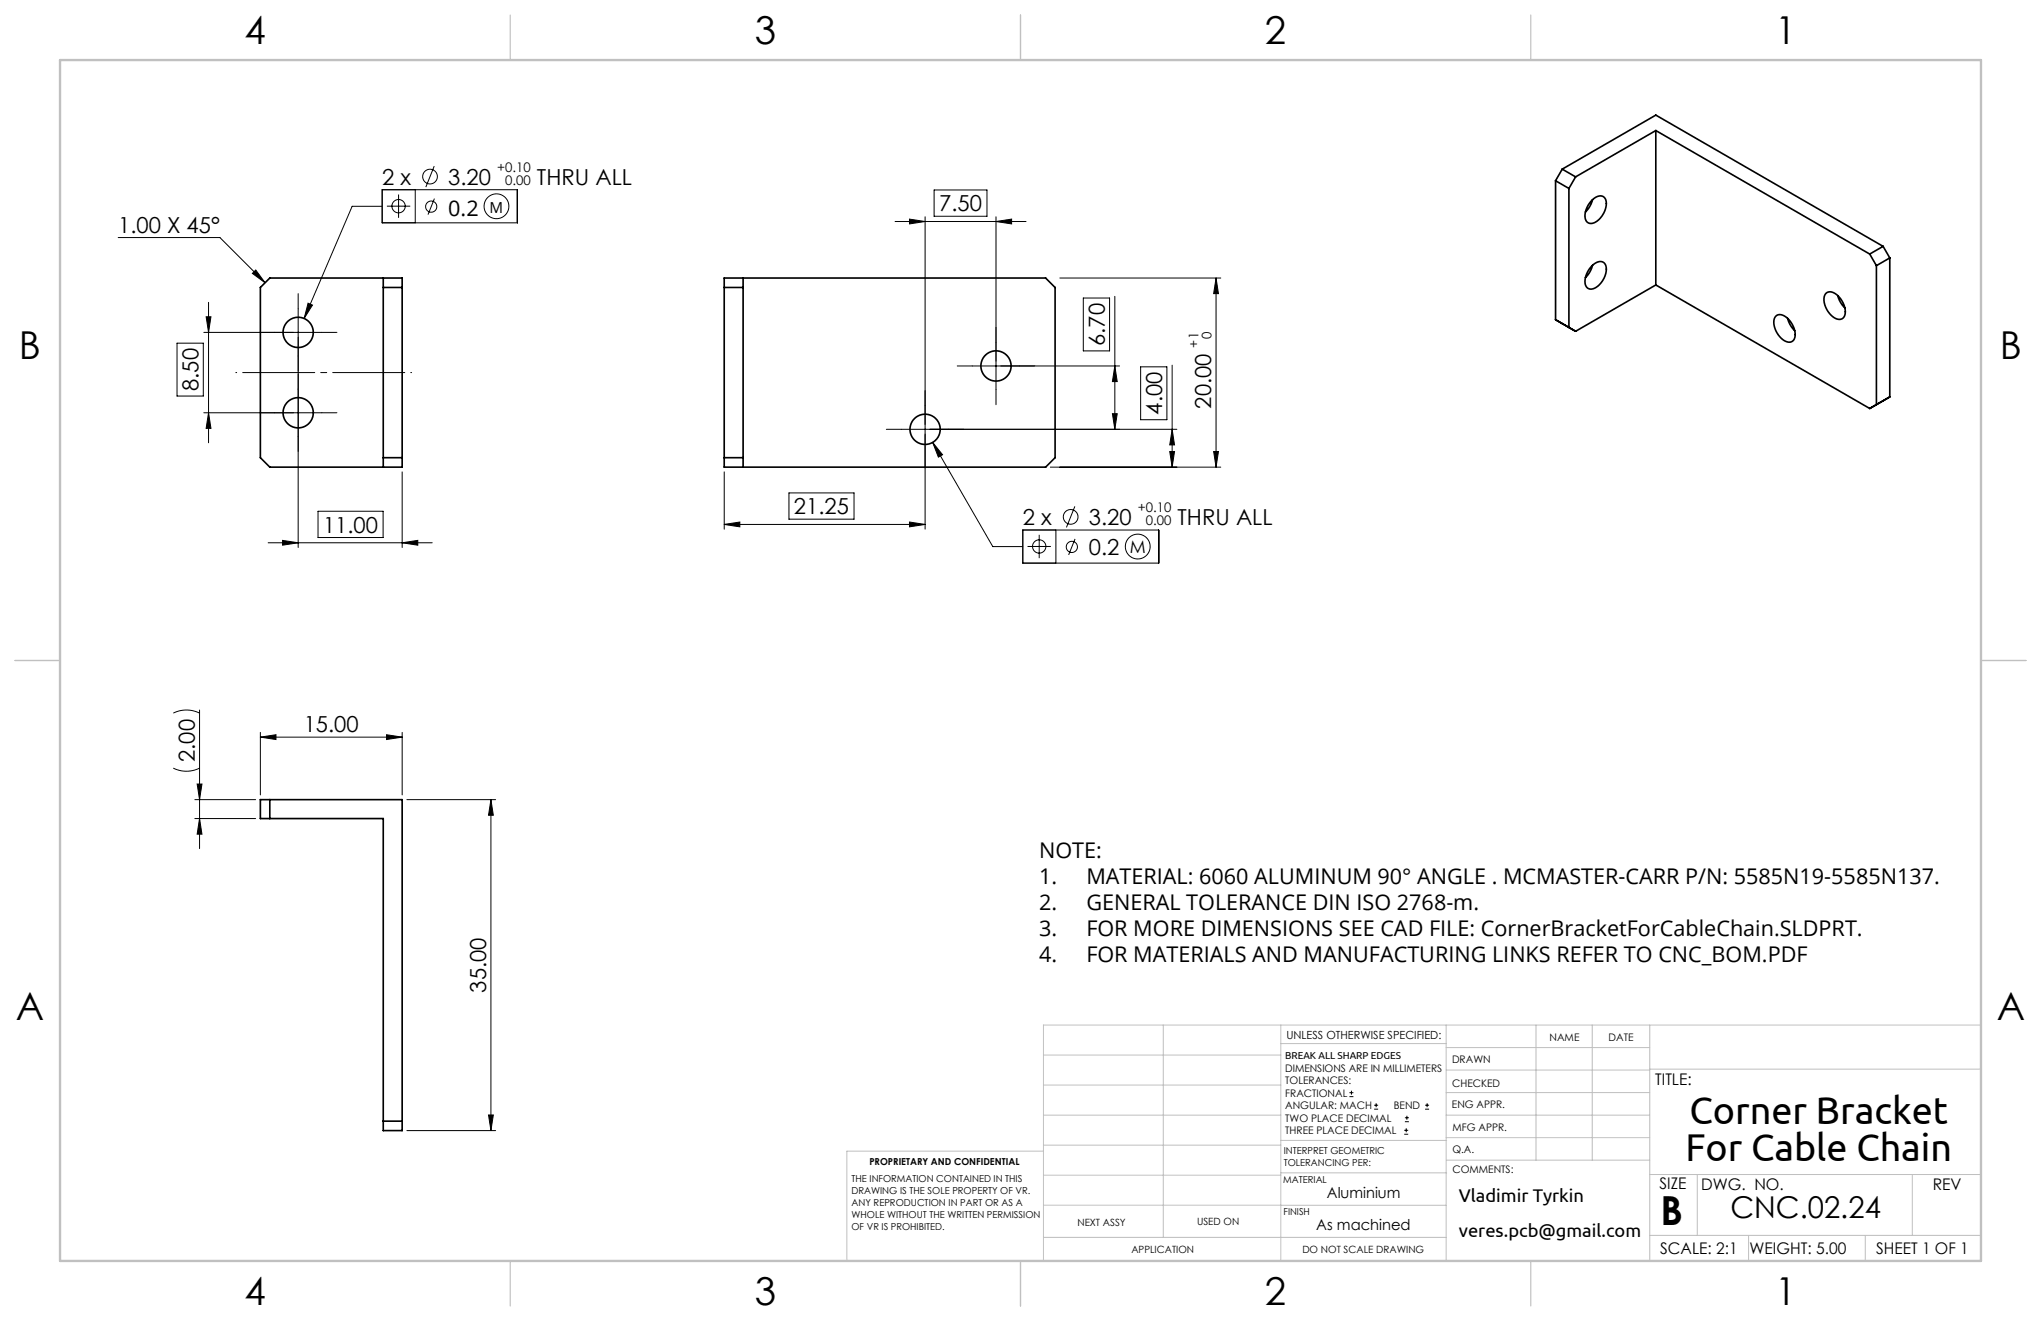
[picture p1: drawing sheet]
<svg xmlns="http://www.w3.org/2000/svg" width="432mm" height="279mm" viewBox="0 0 432 279" stroke-linecap="round" stroke-linejoin="round" font-family="sans-serif">
<g fill="none" stroke="#000" stroke-width=".21">
<path d="M91.9 35.1l-1.8 4.5M25 50.2h21.5l9.6 9.6M54.1 57.1l2 2.7-2.7-2zM80.9 43.6h-6.4l-10.2 23.8M80.9 40.1h28.6v7h-28.6zM81.9 43.6h4.9M84.3 41.1v5M87.9 40.1v7M91.9 42l-1.3 3.4M189.4 46.9h27.7M192.4 46.3l3.3 .6-3.3 .5zM195.7 45.9v66"/>
<path d="M197.6 40.2h11.2v5.5h-11.2zM210.7 45.9v36.5M210.7 46.9l3.3-.6v1.1zM224.2 58.8h34.1M257.3 58.8l.5 3.3h-1zM257.3 58.8v40M37.5 72.6h5.5v11.2h-5.5zM43.1 70.3h25M43.6 67h1l-.5 3.3zM44.1 64v29.7M63.1 65.3v50.5M65.2 64.1l.9 .4-1.8 2.9z"/>
<path d="M229.2 63h5.5v11.2h-5.5zM235.9 62.7v28.1M235.9 77.4l.5 3.3h-1.1zM236.9 77.4h-31.2M241.3 77.6h5.6v11.2h-5.6zM248 77.2v21.6M43.1 87.3h25M44.1 87.3l.5 3.3h-1zM85.1 99.8v16M153.2 99.8v12.1M190.7 90.8h58.3M197.3 93.6l2.1 2.6-.9 .5z"/>
<path d="M197.3 93.6l12.7 22h6.4M222.2 98.8h36.1M235.3 87.5h1.1l-.5 3.3zM247.5 95.5h1l-.5 3.3zM248 90.8l.5 3.3h-1zM256.8 95.5h1l-.5 3.3zM56.7 114.8h34.7M59.8 114.3l3.3 .5-3.3 .5zM67.3 108.1h13.8v5.6h-13.8zM85.1 114.8l3.3-.5v1zM153.2 110.9h42.5M153.2 110.9l3.3-.5v1z"/>
<path d="M166.9 104.3h13.8v5.5h-13.8zM192.4 110.4l3.3 .5-3.3 .5zM216.4 112.1h28.7v7h-28.7zM217.4 115.6h4.9M219.9 113.1v5M223.4 112.1v7M227.4 107.1l-1.8 4.4M227.4 114l-1.3 3.4M36.7 150.8a6.2 6.2 0 0 1 5.5 0M42.2 150.2v29.3M55.1 155.9l3.3-.5v1zM55.1 154.9v13.2"/>
<path d="M55.1 155.9h30M81.8 155.4l3.3 .5-3.3 .5zM85.1 154.9v13.2M36.7 162.5a6.2 6.2 0 0 0 5.5 0M41.2 173.1h12.9M41.2 169.1h12.9M41.7 165.8h1l-.5 3.3zM42.2 173.1l.5 3.3h-1zM86.1 169.1h18.8M103.9 169.1l.5 3.3h-1zM103.9 169.1v70M86.1 239.1h18.8"/>
<path d="M103.4 235.8h1l-.5 3.3zM285.5 231.9h.8M285.5 231.1h.8M285.9 230.7v.8M290.7 234.6h.9M290.7 233.8h.9M291.1 233.3v.9M297.1 239.9h.8M297.1 239.1h.8M297.2 237.3h.9M297.2 236.4h.9M297.5 238.6v.9"/>
<path d="M297.6 236v.8M301.5 234.6h.8M301.5 233.8h.8M301.9 233.3v.9"/>
<circle cx="91" cy="37.3" r="1.56"/>
<circle cx="84.3" cy="43.6" r="1.41"/>
<circle cx="91.2" cy="43.7" r="1.18"/>
<circle cx="105" cy="43.6" r="2.63"/>
<circle cx="219.9" cy="115.6" r="1.41"/>
<circle cx="226.5" cy="109.3" r="1.56"/>
<circle cx="226.8" cy="115.7" r="1.18"/>
<circle cx="240.7" cy="115.6" r="2.63"/>
</g>
<g fill="none" stroke="#000" stroke-width=".21" stroke-dasharray="15.2 1.3 1.3 1.3">
<path d="M58.1 70.3h-3.2M63.1 65.3v-3.2M63.1 75.3v3.2M68.1 70.3h3.2M205.7 77.4h-3.2M210.7 72.4v-3.2M215.7 77.4h3.2M58.1 87.3h-3.2M63.1 82.3v-3.2M63.1 92.3v3.2M68.1 87.3h3.2M190.7 90.8h-3.2"/>
<path d="M195.7 85.8v-3.2M195.7 95.8v3.2M200.7 90.8h3.2M210.7 82.4v3.2"/>
</g>
<path d="M87.1 78.8h-37.2" fill="none" stroke="#000" stroke-width=".21" stroke-dasharray="15.2 1.3 1.3 1.3" stroke-dashoffset="-1.4"/>
<g fill="none" stroke="#c0c0c0" stroke-width=".21">
<path d="M246.1 216.8v44.9M271 216.8v49.9M305.9 216.8v49.9M325 216.8v28.6M336.9 216.8v28.6M349 216.8v49.9M419.1 216.8h-198.3v49.9M220.8 235.9h50.2M220.8 229.5h50.2M220.8 223.2h50.2M271 220.7h34.9M305.9 231.1h43.1"/>
<path d="M305.9 226.3h43.1M305.9 221.6h43.1M305.9 235.9h43.1M349 226.1h70.1M220.8 248.6h50.2M220.8 242.2h50.2M220.8 254.9h50.2M220.8 243.5h-41.6v23.2M271 254.9h34.9M271 248.1h35.1M271 241.2h35.1M305.9 240.6h43.1"/>
<path d="M306.1 245.4h42.9M349 248.4h70.1M359.1 248.4v12.9M404.6 248.4v12.9M220.8 261.7h85.1M349 261.3h70.1M369.9 261.3v5.4M394.6 261.3v5.4"/>
</g>
<path d="M107.9 3.2v9.5M215.9 3.2v9.5M323.8 3.2v9.5M3.2 139.7h9.5M419.1 139.7h9.5M107.9 266.7v9.5M215.9 266.7v9.5M323.8 266.7v9.5" fill="none" stroke="#c0c0c0" stroke-width=".25"/>
<path d="M12.7 12.7h406.4v254h-406.4z" fill="none" stroke="#c0c0c0" stroke-width=".5"/>
<g fill="#000">
<path d="M210.7 46.9l3.3-.6v1.1zM192.4 46.3l3.3 .6-3.3 .5zM192.4 110.4l3.3 .5-3.3 .5zM153.2 110.9l3.3-.5v1z"/>
<path d="M257.3 58.8l.5 3.3h-1zM256.8 95.5h1l-.5 3.3zM248 90.8l.5 3.3h-1zM247.5 95.5h1l-.5 3.3zM43.6 67h1l-.5 3.3zM44.1 87.3l.5 3.3h-1z"/>
<path d="M197.3 93.6l1.2 3.1 .9-.5zM65.2 64.1l-.9 3.3 1.8-2.9zM54.1 57.1l2 2.7-2.7-2z"/>
<path d="M235.3 87.5h1.1l-.5 3.3zM235.9 77.4l.5 3.3h-1.1z"/>
<path d="M59.8 114.3l3.3 .5-3.3 .5zM85.1 114.8l3.3-.5v1z"/>
<path d="M55.1 155.9l3.3-.5v1zM81.8 155.4l3.3 .5-3.3 .5z"/>
<path d="M42.2 173.1l.5 3.3h-1zM41.7 165.8h1l-.5 3.3z"/>
<path d="M103.9 169.1l.5 3.3h-1zM103.4 235.8h1l-.5 3.3z"/>
</g>
<g fill="none" stroke="#000" stroke-width=".35">
<path d="M329.1 38.2v29.4l4.2 2.5 17-9.8M329.1 38.2l2.8 1.7M330.5 35.8l2.8 1.6M330.5 35.8l19.8-11.5 48.1 27.8M330.5 35.8l-1.4 2.4M331.9 39.9v29.4M333.3 37.4l-1.4 2.5M350.3 27.6l-17 9.8M350.3 27.6l45.3 26.1M350.3 27.6v32.7M57.1 58.8h28v40h-28l-2-2v-36zM81.1 58.8v40"/>
<path d="M153.2 58.8h68l2 2v36l-2 2h-68zM157.2 58.8v40M336.8 56.2a1.78 1.78 0 0 1 2.7-.4 4.2 4.2 0 0 1-1.8 4.9 1.46 1.46 0 0 1-1.8 .2 1.46 1.46 0 0 1-.6-1.7 5.2 5.2 0 0 1 1.5-3zM336.8 42.3a1.78 1.78 0 0 1 2.7-.4 4.2 4.2 0 0 1-1.8 5 1.46 1.46 0 0 1-1.8 .2 1.46 1.46 0 0 1-.6-1.8 5.2 5.2 0 0 1 1.5-3zM336.9 42.2a5.3 5.3 0 0 1-1.5 2.6M336.9 56.1a5.3 5.3 0 0 1-1.5 2.6M395.6 53.7l1.4 2.5M397 56.2v29.4l-1.4 .8M398.4 52.1l-2.8 1.6M398.4 52.1l1.4 2.5M399.8 54.6l-2.8 1.6M399.8 54.6v29.3"/>
<path d="M81.1 60.8h4M153.2 60.8h4M350.3 60.3l45.3 26.1M375.8 66.8a2.14 2.14 0 0 1 2.8 .9 3.8 3.8 0 0 1 .9 4.2 1.78 1.78 0 0 1-2.7-.4 4.1 4.1 0 0 1-1.2-4.5zM378.2 67.3a5.3 5.3 0 0 0 1.5 2.6M386.4 62a2.14 2.14 0 0 1 2.8 .9 3.8 3.8 0 0 1 .9 4.2 1.78 1.78 0 0 1-2.7-.4 4.1 4.1 0 0 1-1.2-4.5zM388.8 62.5a5.3 5.3 0 0 0 1.5 2.6M81.1 96.8h4M153.2 96.8h4M399.8 83.9l-4.2 2.5M399.8 83.9l-1.4 .9M55.1 169.1h30v70h-4v-66h-26z"/>
<path d="M57.1 169.1v4M81.1 237.1h4"/>
<circle cx="63.1" cy="70.3" r="3.2"/>
<circle cx="210.7" cy="77.4" r="3.2"/>
<circle cx="63.1" cy="87.3" r="3.2"/>
<circle cx="195.7" cy="90.8" r="3.2"/>
</g>
<text font-size="8.5" x="351.3" y="259">B</text>
<g font-size="8.2">
<text x="357.4" y="237.7">Corner Bracket</text>
<text x="356.6" y="245.6">For Cable Chain</text>
</g>
<g font-size="8.1">
<text x="51.7" y="9.3">4</text>
<text x="159.7" y="9.3">3</text>
<text x="267.6" y="9.3">2</text>
<text x="375.6" y="9.3">1</text>
<text x="4" y="76">B</text>
<text x="423.1" y="76">B</text>
<text x="3.3" y="215.7">A</text>
<text x="422.4" y="215.7">A</text>
<text x="51.7" y="276">4</text>
<text x="159.7" y="276">3</text>
<text x="267.6" y="276">2</text>
<text x="375.6" y="276">1</text>
</g>
<text font-size="6.3" x="366.1" y="257.6">CNC.02.24</text>
<g font-size="4.7">
<text x="80.9" y="39.1">2 x</text>
<text x="94.8" y="39.1">3.20</text>
<text x="113.6" y="39.1">THRU ALL</text>
<text x="198.7" y="44.7">7.50</text>
<text x="25" y="49.2">1.00 X 45°</text>
<text x="233.7" y="73.2" transform="rotate(-90 233.7 73.2)">6.70</text>
<text x="42" y="82.7" transform="rotate(-90 42 82.7)">8.50</text>
<text x="245.9" y="87.7" transform="rotate(-90 245.9 87.7)">4.00</text>
<text x="256.3" y="86.4" transform="rotate(-90 256.3 86.4)">20.00</text>
<text x="68.3" y="112.7">11.00</text>
<text x="168" y="108.8">21.25</text>
<text x="216.4" y="111">2 x</text>
<text x="230.4" y="111">3.20</text>
<text x="249.1" y="111">THRU ALL</text>
<text x="230.4" y="117.4">0.2</text>
<text x="64.3" y="154.9">15.00</text>
<text x="41.2" y="161.2" transform="rotate(-90 41.2 161.2)">2.00</text>
<text x="102.8" y="209.9" transform="rotate(-90 102.8 209.9)">35.00</text>
</g>
<g font-size="4.6">
<text x="94.8" y="45.7">0.2</text>
<text x="219.8" y="181.5">NOTE:</text>
<text x="219.8" y="187">1.</text>
<text x="229.8" y="187">MATERIAL: 6060 ALUMINUM 90° ANGLE . MCMASTER-CARR P/N: 5585N19-5585N137.</text>
<text x="219.8" y="192.5">2.</text>
<text x="229.8" y="192.5">GENERAL TOLERANCE DIN ISO 2768-m.</text>
<text x="219.8" y="198">3.</text>
<text x="219.8" y="203.5">4.</text>
<text x="229.8" y="198">FOR MORE DIMENSIONS SEE CAD FILE: CornerBracketForCableChain.SLDPRT.</text>
<text x="229.8" y="203.5">FOR MATERIALS AND MANUFACTURING LINKS REFER TO CNC_BOM.PDF</text>
</g>
<g font-size="3.9">
<text x="308.6" y="254.3">Vladimir Tyrkin</text>
<text x="308.6" y="261.6">veres.pcb@gmail.com</text>
</g>
<text font-size="3.7" x="239" y="116.9">M</text>
<g font-size="3.4">
<text x="350.2" y="229.5">TITLE:</text>
<text x="351.1" y="251.6">SIZE</text>
<text x="359.9" y="251.6">DWG. NO.</text>
<text x="408.9" y="251.7">REV</text>
<text x="351.2" y="265.2">SCALE: 2:1</text>
<text x="370.1" y="265.3">WEIGHT: 5.00</text>
<text x="396.9" y="265.2">SHEET 1 OF 1</text>
</g>
<g font-size="3.2">
<text x="103.6" y="45">M</text>
<text x="280.7" y="253.3">Aluminium</text>
<text x="278.5" y="260.1">As machined</text>
</g>
<g font-size="2.8">
<text x="105.2" y="36.4">+0.10</text>
<text x="106.9" y="39.1">0.00</text>
<text x="256.3" y="71.8" transform="rotate(-90 256.3 71.8)">0</text>
<text x="253.6" y="73.5" transform="rotate(-90 253.6 73.5)">+1</text>
<text x="240.7" y="108.4">+0.10</text>
<text x="242.4" y="111.1">0.00</text>
</g>
<text font-size="2.4" x="272.2" y="219.7">UNLESS OTHERWISE SPECIFIED:</text>
<g font-size="2.2">
<text x="327.8" y="220.1">NAME</text>
<text x="340.3" y="220.2">DATE</text>
<text x="271.9" y="226.6">DIMENSIONS ARE IN MILLIMETERS</text>
<text x="307.2" y="224.9">DRAWN</text>
<text x="271.9" y="229.3">TOLERANCES:</text>
<text x="271.9" y="231.9">FRACTIONAL</text>
<text x="307.3" y="229.8">CHECKED</text>
<text x="271.9" y="234.6">ANGULAR: MACH</text>
<text x="271.9" y="237.2">TWO PLACE DECIMAL</text>
<text x="271.9" y="239.9">THREE PLACE DECIMAL</text>
<text x="294.9" y="234.6">BEND</text>
<text x="307.2" y="234.5">ENG APPR.</text>
<text x="307.3" y="239.2">MFG APPR.</text>
<text x="307.3" y="243.9">Q.A.</text>
<text x="307.3" y="248.1">COMMENTS:</text>
</g>
<g font-size="2.1">
<text x="271.9" y="224.1">BREAK ALL SHARP EDGES</text>
<text x="227.9" y="259.2">NEXT ASSY</text>
<text x="253.3" y="259.2">USED ON</text>
<text x="239.3" y="265">APPLICATION</text>
<text x="275.5" y="265.1">DO NOT SCALE DRAWING</text>
</g>
<g font-size="2">
<text x="271.6" y="244.1">INTERPRET GEOMETRIC</text>
<text x="180.2" y="250">THE INFORMATION CONTAINED IN THIS</text>
<text x="183.9" y="246.4">PROPRIETARY AND CONFIDENTIAL</text>
<text x="271.5" y="250.2">MATERIAL</text>
<text x="271.6" y="246.6">TOLERANCING PER:</text>
<text x="180.2" y="252.5">DRAWING IS THE SOLE PROPERTY OF VR.</text>
<text x="180.2" y="255.1">ANY REPRODUCTION IN PART OR AS A</text>
<text x="180.2" y="257.6">WHOLE WITHOUT THE WRITTEN PERMISSION</text>
<text x="271.5" y="257">FINISH</text>
<text x="180.2" y="260.1">OF VR IS PROHIBITED.</text>
</g>
</svg>
